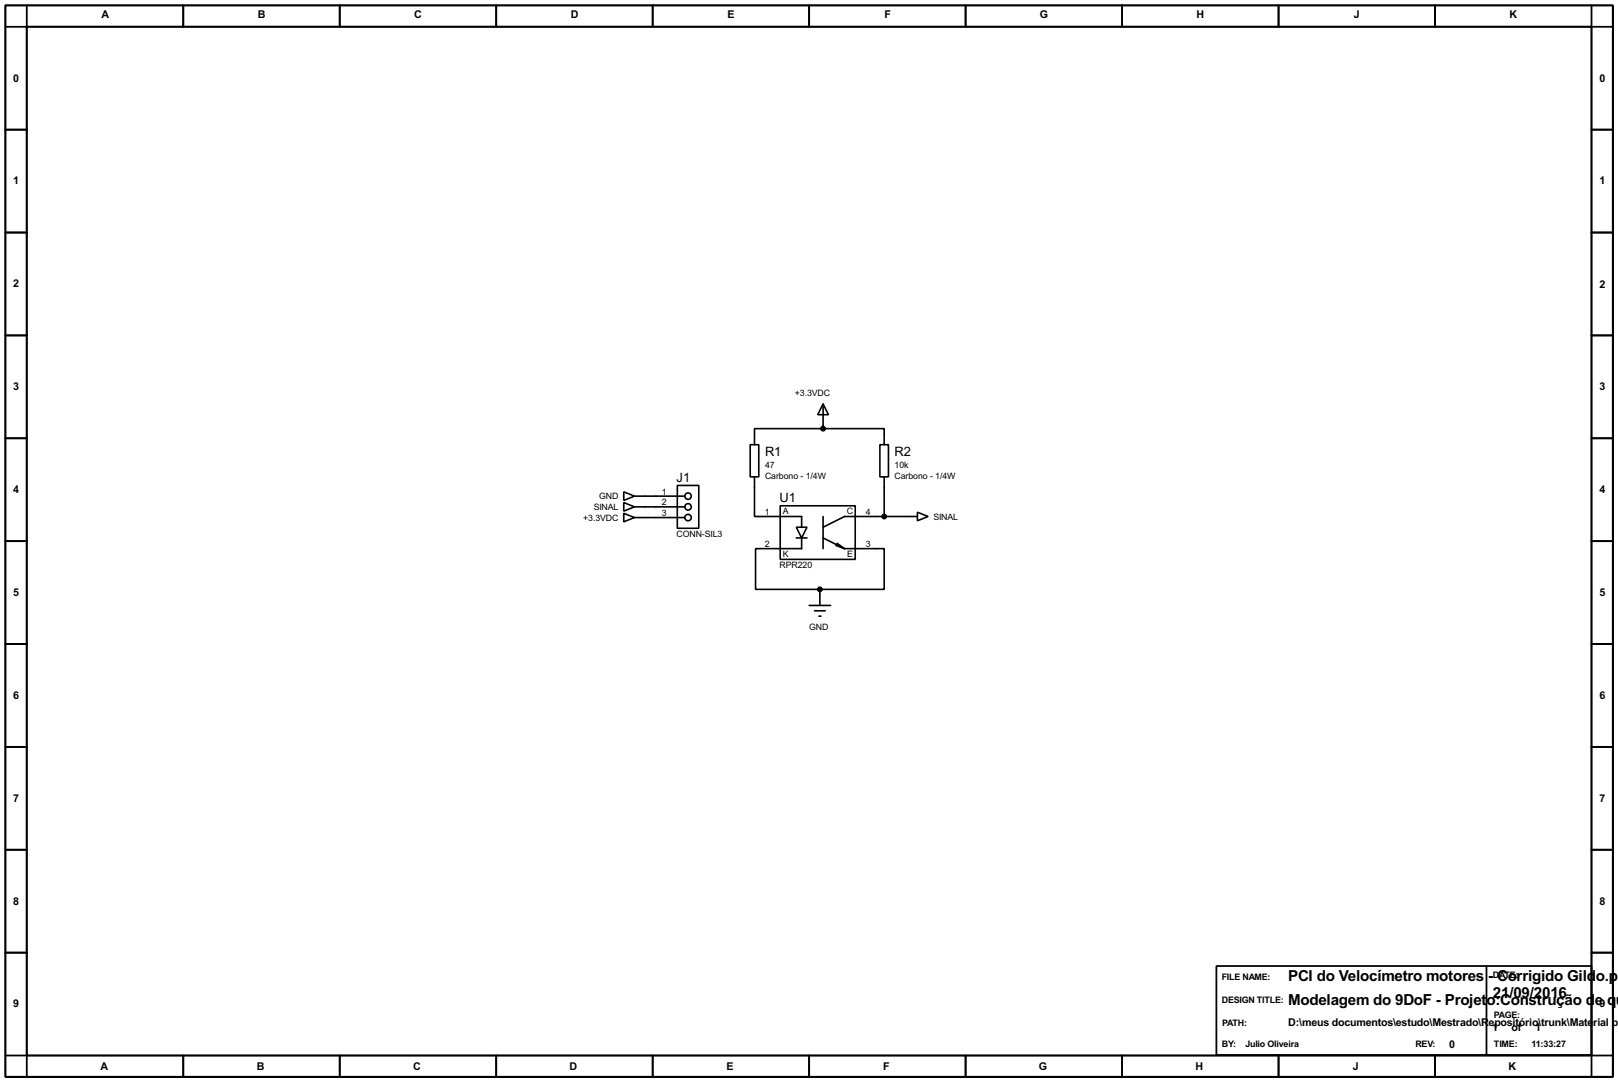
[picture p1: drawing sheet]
<svg xmlns="http://www.w3.org/2000/svg" width="383mm" height="256mm" viewBox="0 0 383 256" stroke-linecap="round" stroke-linejoin="round" font-family="sans-serif">
<path d="M1.3 1.3h381v254h-381zM6.3 6.3h370.9v243.9h-370.9z" fill="none" stroke="#000" stroke-width=".51"/>
<g fill="none" stroke="#000" stroke-width=".42">
<path d="M6.3 1.3v5h-5M43.4 1.3v5M80.5 1.3v5M117.6 1.3v5M154.7 1.3v5M191.8 1.3v5M228.9 1.3v5M265.9 1.3v5M303 1.3v5M340.1 1.3v5M377.2 1.3v5h5.1M1.3 30.7h5"/>
<path d="M377.2 30.7h5.1M1.3 55.1h5M377.2 55.1h5.1M1.3 79.5h5M377.2 79.5h5.1M1.3 103.9h5M377.2 103.9h5.1M1.3 128.3h5M377.2 128.3h5.1M1.3 152.7h5M377.2 152.7h5.1M1.3 177h5"/>
<path d="M377.2 177h5.1M1.3 201.4h5M377.2 201.4h5.1M1.3 225.8h5M288.3 229h88.9v21.1h-88.9zM352.3 229v21.1M377.2 225.8h5.1M1.3 250.2h5v5.1M43.4 250.2v5.1M80.5 250.2v5.1M117.6 250.2v5.1M154.7 250.2v5.1"/>
<path d="M191.8 250.2v5.1M228.9 250.2v5.1M265.9 250.2v5.1M303 250.2v5.1M340.1 250.2v5.1M382.3 250.2h-5.1v5.1"/>
</g>
<g fill="none" stroke="#000" stroke-width=".38">
<path d="M195.1 95.8l1.2 2.5h-2.5zM195.1 95.8v5.8M147.8 116.6l2.6 1-2.6 1zM147.8 119.1l2.6 1-2.6 1.1zM150.4 117.6h11.9M160.5 115.1h5.1v10.1h-5.1zM177.8 105.4h2v7.6h-2zM178.8 113v9.4h11.2v2.6M184.9 119.9h17.8v12.7h-17.8zM195.1 101.6h-16.3v3.8M195.1 101.6h14.4v3.8M208.5 105.4h2.1v7.6h-2.1z"/>
<path d="M209.5 113v9.4M147.8 121.7l2.6 1-2.6 1zM150.4 120.1h11.9M150.4 122.7h11.9M188.7 125h2.6l-1.3 2.5zM188.7 127.5h2.6M190 127.5v2.5h-10.9v9.7h15.2M194.3 139.7v3.8M195.1 122.4v7.6M195.1 127.5l5.1 2.5M198.1 129.3l2.1 .7M198.4 128.8l1.8 1.2"/>
<path d="M200.2 130h9.3v9.7h-15.2M217.4 121.4l2.6 1-2.6 1zM217.4 122.4h-17.2l-5.1 2.6M191.8 143.5h5M193 144.8h2.6M194.1 146h.5"/>
<circle cx="163.1" cy="117.6" r=".76"/>
<circle cx="163.1" cy="120.1" r=".76"/>
<circle cx="163.1" cy="122.7" r=".76"/>
</g>
<g fill="#000" stroke="#000" stroke-width=".38">
<circle cx="195.1" cy="101.6" r=".51"/>
<circle cx="194.3" cy="139.7" r=".51"/>
<circle cx="209.5" cy="122.4" r=".51"/>
</g>
<g font-size="4">
<text x="305.3" y="232.5">PCI do Velocímetro motores</text>
<text x="352.7" y="232.5">- Corrigido Gild</text>
<text x="378.2" y="232.5">o.pd</text>
<text x="305.3" y="238.3">Modelagem do 9DoF - Projeto:Construção d</text>
<text x="353.8" y="236.6">21/09/2016</text>
<text x="378" y="238.3">e q</text>
<text x="383" y="238.3">u</text>
</g>
<g font-size="3.4">
<text x="181.3" y="108">R1</text>
<text x="212" y="108">R2</text>
<text x="160.4" y="114.3">J1</text>
<text x="184.7" y="119.1">U1</text>
</g>
<g font-size="2.8">
<text x="24" y="4.4">A</text>
<text x="61.1" y="4.4">B</text>
<text x="98.2" y="4.4">C</text>
<text x="135.3" y="4.4">D</text>
<text x="172.4" y="4.4">E</text>
<text x="209.6" y="4.4">F</text>
<text x="246.5" y="4.4">G</text>
<text x="283.6" y="4.4">H</text>
<text x="320.9" y="4.4">J</text>
<text x="357.8" y="4.4">K</text>
<text x="3.1" y="19.3">0</text>
<text x="379.1" y="19.3">0</text>
<text x="3.1" y="43.7">1</text>
<text x="379.1" y="43.7">1</text>
<text x="3.1" y="68.1">2</text>
<text x="379.1" y="68.4">2</text>
<text x="3.1" y="92.5">3</text>
<text x="379.1" y="92.5">3</text>
<text x="3.1" y="116.9">4</text>
<text x="379.1" y="116.9">4</text>
<text x="3.1" y="141.3">5</text>
<text x="379.1" y="141.3">5</text>
<text x="3.1" y="165.7">6</text>
<text x="379.1" y="165.7">6</text>
<text x="3.1" y="190">7</text>
<text x="379.1" y="190">7</text>
<text x="3.1" y="214.4">8</text>
<text x="379.1" y="214.4">8</text>
<text x="3.1" y="238.8">9</text>
<text x="379.1" y="238.8">9</text>
<text x="305.3" y="243.2">D:\meus documentos\estudo\Mestrado\R</text>
<text x="352.8" y="243.2">epositório\trunk\Mate</text>
<text x="353.7" y="244.3">1</text>
<text x="358.3" y="244.3">of</text>
<text x="363.8" y="244.3">1</text>
<text x="377.6" y="243.2">rial pe</text>
<text x="343.5" y="248.3">0</text>
<text x="23.8" y="253.5">A</text>
<text x="60.8" y="253.5">B</text>
<text x="97.9" y="253.5">C</text>
<text x="135" y="253.5">D</text>
<text x="172.2" y="253.5">E</text>
<text x="209.3" y="253.5">F</text>
<text x="246.2" y="253.5">G</text>
<text x="283.3" y="253.5">H</text>
<text x="320.6" y="253.5">J</text>
<text x="357.5" y="253.5">K</text>
</g>
<g font-size="2.4">
<text x="289.6" y="232.4">FILE NAME:</text>
<text x="353.8" y="231.9">DATE:</text>
<text x="289.6" y="237.8">DESIGN TITLE:</text>
<text x="289.7" y="243.2">PATH:</text>
<text x="354.1" y="241.3">PAGE:</text>
<text x="289.6" y="248.1">BY:</text>
<text x="295.1" y="248.1">Julio Oliveira</text>
<text x="335.4" y="248.2">REV:</text>
<text x="354.1" y="248.2">TIME:</text>
<text x="363" y="248.2">11:33:27</text>
</g>
<g font-size="2.3">
<text x="188.4" y="93.9">+3.3VDC</text>
<text x="181.3" y="111">47</text>
<text x="181.3" y="113.5">Carbono - 1/4W</text>
<text x="212" y="111">10k</text>
<text x="212" y="113.5">Carbono - 1/4W</text>
<text x="142" y="118.3">GND</text>
<text x="156.8" y="117.2">1</text>
<text x="156.8" y="119.8">2</text>
<text x="138.2" y="123.4">+3.3VDC</text>
<text x="140.7" y="120.9">SINAL</text>
<text x="156.8" y="122.3">3</text>
<text x="181.2" y="122">1</text>
<text x="185.5" y="121.9">A</text>
<text x="200.7" y="121.9">C</text>
<text x="205.2" y="122">4</text>
<text x="221.2" y="123.1">SINAL</text>
<text x="160.4" y="127.3">CONN-SIL3</text>
<text x="181.2" y="129.7">2</text>
<text x="205.2" y="129.7">3</text>
<text x="184.7" y="134.7">RPR220</text>
<text x="185.5" y="132">K</text>
<text x="200.7" y="132">E</text>
<text x="191.8" y="149.3">GND</text>
</g>
</svg>
